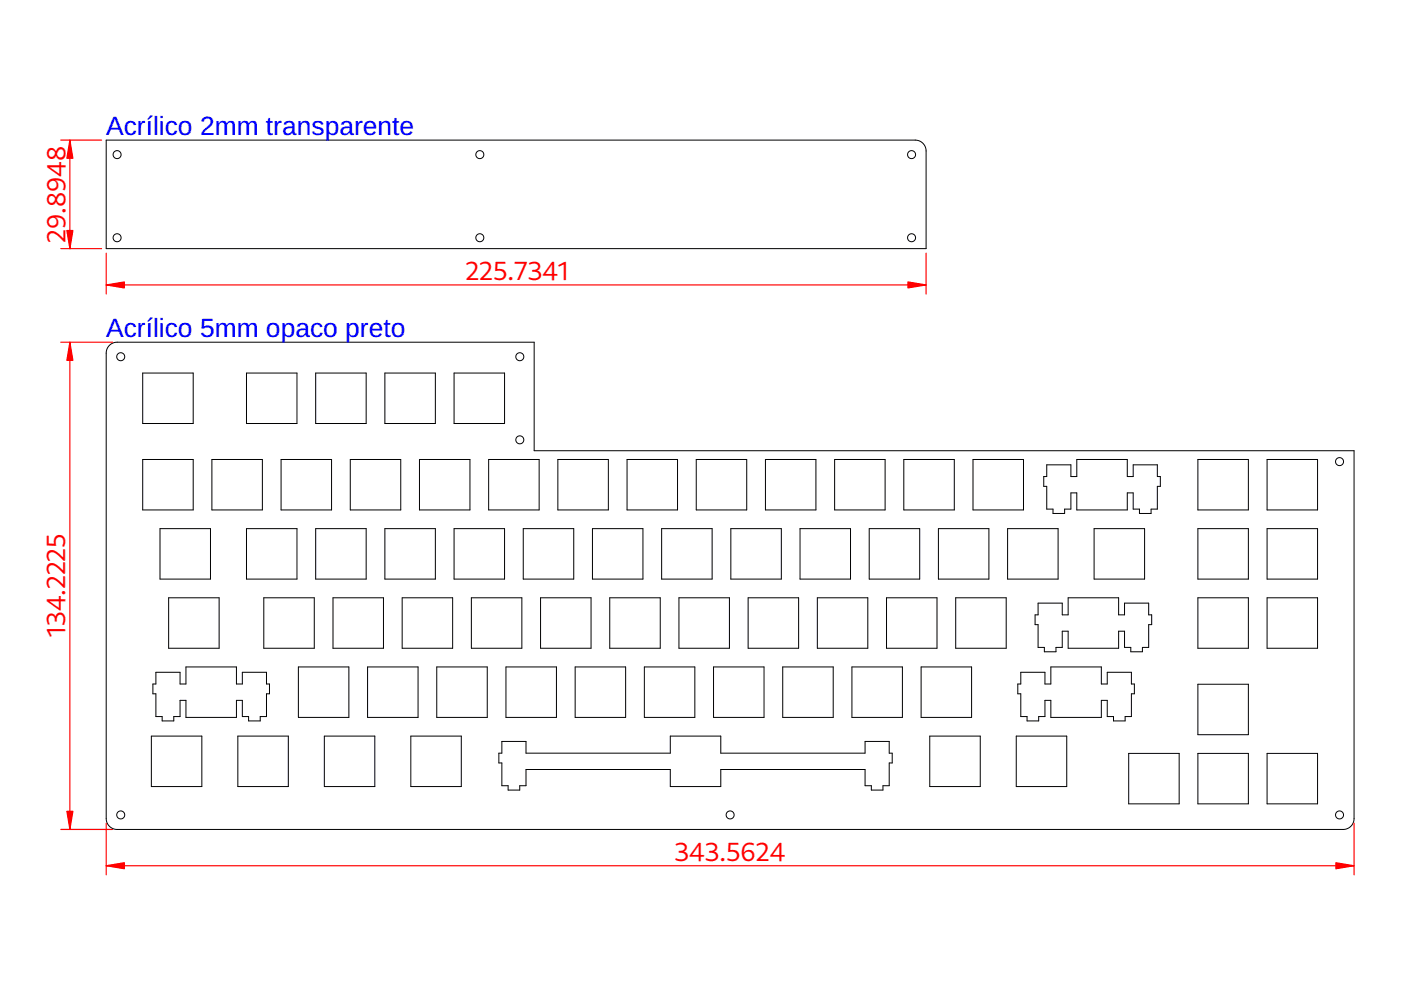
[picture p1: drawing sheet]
<svg xmlns="http://www.w3.org/2000/svg" width="297mm" height="210mm" viewBox="0 0 297 210" stroke-linecap="round" stroke-linejoin="round" font-family="sans-serif">
<g fill="none" stroke="#000" stroke-width=".21">
<path d="M22.5 29.7h171.8l.8 .3 .6 .4 .4 .6 .2 .8 .1 20.9h-173.9zM23.2 73.2l.7-.5 .9-.1h88.5v23h173.8v78l-.2 .8-.8 1.1-1.3 .4h-260l-.8-.2-1.1-.8-.4-1.3v-98.8l.2-.8zM30.3 79.1h10.7v10.7h-10.7zM52.3 79.1h10.7v10.7h-10.7zM66.9 79.1h10.7v10.7h-10.7zM81.6 79.1h10.7v10.7h-10.7zM96.3 79.1h10.7v10.7h-10.7zM30.3 97.4h10.7v10.7h-10.7zM44.9 97.4h10.7v10.7h-10.7zM59.6 97.4h10.7v10.7h-10.7zM74.3 97.4h10.7v10.7h-10.7zM88.9 97.4h10.7v10.7h-10.7z"/>
<path d="M103.6 97.4h10.7v10.7h-10.7zM118.3 97.4h10.7v10.7h-10.7zM132.9 97.4h10.8v10.7h-10.8zM147.6 97.4h10.7v10.7h-10.7zM162.3 97.4h10.7v10.7h-10.7zM177 97.4h10.7v10.7h-10.7zM191.6 97.4h10.7v10.7h-10.7zM206.3 97.4h10.7v10.7h-10.7zM221.9 98.6h5.1v2.4h1.3v-3.6h10.7v3.6h1.3v-2.4h5.1v2.4h.6v2.1h-.6v4.8h-1.3v1h-2.5v-1h-1.3v-3.4h-1.3v3.6h-10.7v-3.6h-1.3v3.4h-1.3v1h-2.4v-1h-1.4v-4.8h-.6v-2.1h.6zM254 97.4h10.7v10.7h-10.7zM268.6 97.4h10.7v10.7h-10.7zM33.9 112.1h10.7v10.7h-10.7z"/>
<path d="M52.3 112.1h10.7v10.7h-10.7zM66.9 112.1h10.7v10.7h-10.7zM81.6 112.1h10.7v10.7h-10.7zM96.3 112.1h10.7v10.7h-10.7zM110.9 112.1h10.7v10.7h-10.7zM125.6 112.1h10.7v10.7h-10.7zM140.3 112.1h10.7v10.7h-10.7zM155 112.1h10.7v10.7h-10.7zM169.6 112.1h10.7v10.7h-10.7zM184.3 112.1h10.7v10.7h-10.7zM199 112.1h10.7v10.7h-10.7zM213.6 112.1h10.7v10.7h-10.7z"/>
<path d="M232 112.1h10.7v10.7h-10.7zM254 112.1h10.7v10.7h-10.7zM268.6 112.1h10.7v10.7h-10.7zM35.8 126.7h10.7v10.7h-10.7zM55.9 126.7h10.7v10.7h-10.7zM70.6 126.7h10.7v10.7h-10.7zM85.3 126.7h10.7v10.7h-10.7zM99.9 126.7h10.7v10.7h-10.7zM114.6 126.7h10.7v10.7h-10.7zM129.3 126.7h10.7v10.7h-10.7zM143.9 126.7h10.8v10.7h-10.8zM158.6 126.7h10.7v10.7h-10.7z"/>
<path d="M173.3 126.7h10.7v10.7h-10.7zM188 126.7h10.7v10.7h-10.7zM202.6 126.7h10.7v10.7h-10.7zM220.1 127.9h5.1v2.5h1.3v-3.7h10.7v3.7h1.2v-2.5h5.1v2.5h.7v2h-.7v4.9h-1.3v.9h-2.4v-.9h-1.4v-3.5h-1.2v3.6h-10.7v-3.6h-1.3v3.5h-1.3v.9h-2.5v-.9h-1.3v-4.9h-.6v-2h.6zM254 126.7h10.7v10.7h-10.7zM268.6 126.7h10.7v10.7h-10.7zM32.1 156.1h10.7v10.7h-10.7zM33.1 142.5h5.1v2.5h1.2v-3.6h10.7v3.6h1.3v-2.5h5.1v2.5h.6v2.1h-.6v4.8h-1.3v1h-2.5v-1h-1.3v-3.4h-1.3v3.6h-10.7v-3.6h-1.2v3.4h-1.4v1h-2.4v-1h-1.3v-4.8h-.7v-2.1h.7zM50.4 156.1h10.7v10.7h-10.7zM63.3 141.4h10.7v10.7h-10.7zM68.8 156.1h10.7v10.7h-10.7zM77.9 141.4h10.7v10.7h-10.7z"/>
<path d="M87.1 156.1h10.7v10.7h-10.7zM92.6 141.4h10.7v10.7h-10.7zM106.4 157.2h5.1v2.5h30.6v-3.6h10.7v3.6h30.6v-2.5h5.1v2.5h.7v2.1h-.7v4.8h-1.3v.9h-2.5v-.9h-1.3v-3.4h-30.6v3.6h-10.7v-3.6h-30.6v3.4h-1.3v.9h-2.5v-.9h-1.3v-4.8h-.6v-2.1h.6zM107.3 141.4h10.7v10.7h-10.7zM121.9 141.4h10.7v10.7h-10.7zM136.6 141.4h10.7v10.7h-10.7zM151.3 141.4h10.7v10.7h-10.7zM166 141.4h10.7v10.7h-10.7zM180.6 141.4h10.7v10.7h-10.7zM195.3 141.4h10.7v10.7h-10.7zM197.1 156.1h10.7v10.7h-10.7zM215.5 156.1h10.7v10.7h-10.7z"/>
<path d="M216.4 142.5h5.1v2.5h1.3v-3.6h10.7v3.6h1.3v-2.5h5.1v2.5h.6v2.1h-.6v4.8h-1.4v1h-2.4v-1h-1.3v-3.4h-1.3v3.6h-10.7v-3.6h-1.3v3.4h-1.3v1h-2.4v-1h-1.4v-4.8h-.6v-2.1h.6zM239.3 159.7h10.7v10.7h-10.7zM254 159.7h10.7v10.7h-10.7zM254 145.1h10.7v10.7h-10.7zM268.6 159.7h10.7v10.7h-10.7z"/>
<circle cx="24.8" cy="32.8" r=".85"/>
<circle cx="101.7" cy="32.8" r=".85"/>
<circle cx="193.3" cy="32.8" r=".85"/>
<circle cx="24.8" cy="50.4" r=".85"/>
<circle cx="101.7" cy="50.4" r=".85"/>
<circle cx="193.3" cy="50.4" r=".85"/>
<circle cx="25.6" cy="75.6" r=".85"/>
<circle cx="110.2" cy="75.6" r=".85"/>
<circle cx="110.2" cy="93.3" r=".85"/>
<circle cx="284" cy="97.9" r=".85"/>
<circle cx="25.6" cy="172.8" r=".85"/>
<circle cx="154.8" cy="172.8" r=".85"/>
<circle cx="284" cy="172.8" r=".85"/>
</g>
<path d="M22.5 183.6h264.6" fill="none" stroke="#f00" stroke-width=".25"/>
<path d="M22.5 183.6l3.9-.7v1.3z" fill="#f00"/>
<path d="M22.5 183.6l3.9-.7v1.3z" fill="#f00" stroke="#f00" stroke-width=".25"/>
<path d="M283.2 182.9l3.9 .7-3.9 .6z" fill="#f00"/>
<path d="M283.2 182.9l3.9 .7-3.9 .6z" fill="#f00" stroke="#f00" stroke-width=".25"/>
<path d="M14.8 72.6v103.3M22.5 174.5v11M287.1 174.5v11" fill="none" stroke="#f00" stroke-width=".25"/>
<path d="M14.2 172h1.3l-.7 3.9z" fill="#f00"/>
<path d="M14.2 172h1.3l-.7 3.9z" fill="#f00" stroke="#f00" stroke-width=".25"/>
<path d="M14.8 72.6l.7 3.8h-1.3z" fill="#f00"/>
<path d="M14.8 72.6l.7 3.8h-1.3z" fill="#f00" stroke="#f00" stroke-width=".25"/>
<path d="M22.5 53.7v8.6M196.4 53.7v8.6M12.9 72.6h11M22.5 60.4h173.9M12.9 175.9h11" fill="none" stroke="#f00" stroke-width=".25"/>
<path d="M22.5 60.4l3.9-.6v1.3z" fill="#f00"/>
<path d="M22.5 60.4l3.9-.6v1.3z" fill="#f00" stroke="#f00" stroke-width=".25"/>
<path d="M192.5 59.8l3.9 .6-3.9 .7z" fill="#f00"/>
<path d="M192.5 59.8l3.9 .6-3.9 .7z" fill="#f00" stroke="#f00" stroke-width=".25"/>
<path d="M12.9 29.7h8.7M14.8 29.7v23M12.9 52.7h8.7" fill="none" stroke="#f00" stroke-width=".25"/>
<path d="M14.8 29.7l.7 3.9h-1.3z" fill="#f00"/>
<path d="M14.8 29.7l.7 3.9h-1.3z" fill="#f00" stroke="#f00" stroke-width=".25"/>
<path d="M14.2 48.9h1.3l-.7 3.8z" fill="#f00"/>
<path d="M14.2 48.9h1.3l-.7 3.8z" fill="#f00" stroke="#f00" stroke-width=".25"/>
<g font-size="5.6" fill="#00f">
<text x="22.5" y="28.5">Acrílico 2mm transparente</text>
<text x="22.5" y="71.4">Acrílico 5mm opaco preto</text>
</g>
<g font-size="5.5" fill="#f00">
<text x="13.9" y="51.5" transform="rotate(-90 13.9 51.5)">29.8948</text>
<text x="98.7" y="59.4">225.7341</text>
<text x="13.8" y="135.1" transform="rotate(-90 13.8 135.1)">134.2225</text>
<text x="143" y="182.6">343.5624</text>
</g>
</svg>
